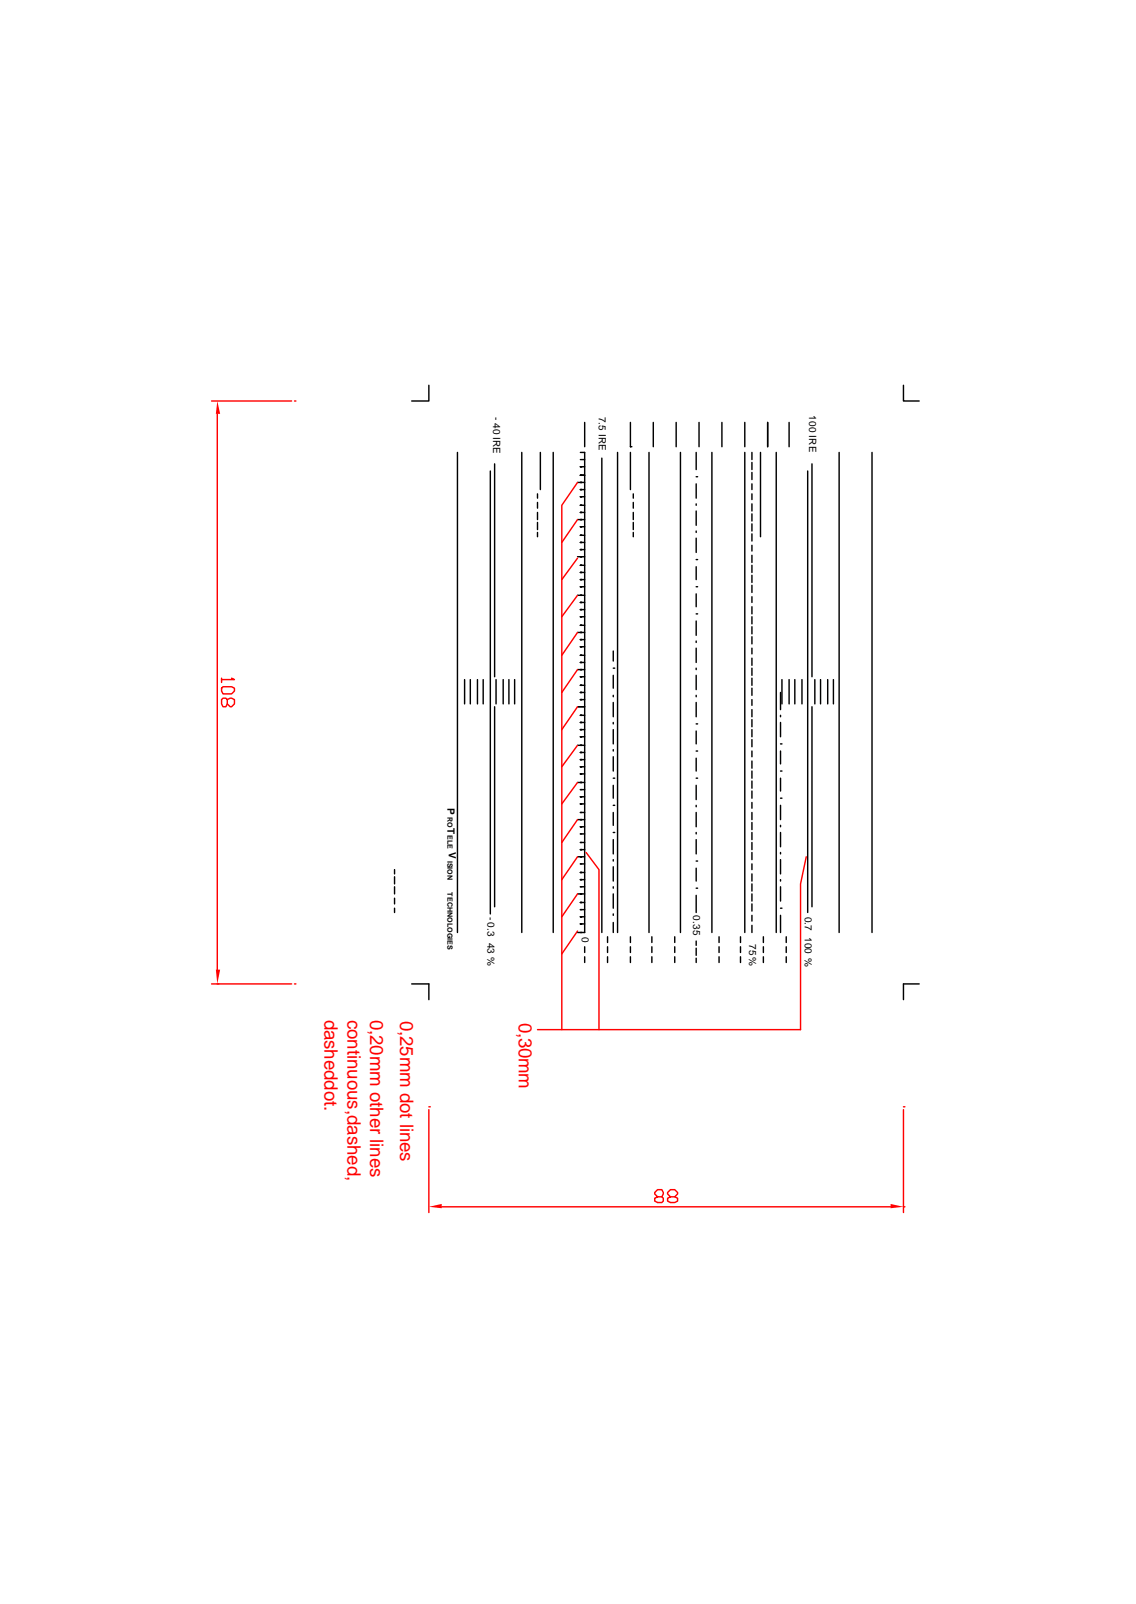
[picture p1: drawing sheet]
<svg xmlns="http://www.w3.org/2000/svg" width="210mm" height="297mm" viewBox="0 0 210 297" stroke-linecap="round" stroke-linejoin="round" font-family="sans-serif">
<g fill="none" stroke="#000" stroke-width=".26">
<path d="M79.4 71.3v3h-3.2M108.2 78.2v4.5M116.7 78.2v4.5h.2M120.9 78.2v4.5M125.1 78.2v4.5M129.4 78.2v4.5M133.6 78.2v4.5M137.8 78.2v4.5M142.1 78.2v4.5M146 78.2v4.5M167.2 71.3v3h2.9M84.7 83.8v88.9"/>
<path d="M90.8 87.2v82M91.5 85.9v39.4M96.6 83.8v88.9M99.5 91.5v.8M99.5 93v1.1M99.5 94.9v1.3M99.5 96.7v1.4M99.5 98.6v.8M100 83.8v6.9M102.4 83.8v88.9M106.9 89.3h1.3M106.9 96.2h1.3"/>
<path d="M107.4 88h.8h-.8M107.4 83.8h.8v88.9h-1.3M107.4 85.1h.8M107.4 86.4h.8M107.4 88h.3M107.4 92h.8M107.4 90.7h.8M107.4 94.9h.8M107.4 93.6h.8M107.4 99.1h.8M107.4 97.5h.8M111.4 84.8v87.9"/>
<path d="M114.3 83.8v88.9M116.7 83.8v6.9M117.2 91.5v.8M117.2 93v1.1M117.2 94.9v1.3M117.2 96.7v1.4M117.2 98.6v.8M120.1 83.8v88.9M125.9 83.8v88.9M128.9 83.8v3.2M128.9 89.6v2.7M128.9 93.3v.3"/>
<path d="M128.9 94.6v2.7M128.9 98.3v.3M128.9 99.7v2.6M128.9 88.3h.2M131.8 83.8v88.9M137.8 83.8v88.9M139.2 83.8v1.3M139.2 85.6v1.4M139.2 87.5v1.3M139.2 89.6v1.1M139.2 91.5v1M139.2 93.3v1.3"/>
<path d="M139.2 95.2v1.3M139.2 97v1.3M139.2 98.9v1.3M140.8 83.8v15.6M143.7 83.8v88.9M149.5 87.2v81.8M150.3 85.9v39.4M155.3 83.8v88.9M161.4 83.8v88.9M106.9 103.1h1.3M106.9 110.2h1.3M106.9 117.1h1.3"/>
<path d="M107.4 108.7h.8M107.4 100.5h.8M107.4 104.7h.8M107.4 101.8h.8M107.4 107.3h.8M107.4 106h.8M107.4 112.9h.8M107.4 111.6h.8M107.4 115.8h.8M107.4 114.2h.8M107.4 119.8h.8M107.4 118.4h.8"/>
<path d="M128.9 105v2.3M128.9 110v2.4M128.9 115v2.7M128.9 118.7v.3M128.9 103.6h.2M128.9 108.7h.2M128.9 113.7h.2M139.2 101v1M139.2 102.8v1.4M139.2 104.7v1.3M139.2 106.5v1.4M139.2 108.4v1.3"/>
<path d="M139.2 110.5v1.1M139.2 112.4v1.3M139.2 114.2v1.3M139.2 116.1v1.3M139.2 117.9v1.3M86 125.9v4.5M87 125.9v4.5M88.4 125.9v4.5M89.4 125.9v4.5M91.5 130.9v37M91.8 125.9v4.5M93.1 125.9v4.5"/>
<path d="M94.2 125.9v4.5M95.2 125.9v4.5M106.9 124h1.3M106.9 130.9h1.3M106.9 138h1.3M107.4 121.4h.8M107.4 125.3h.8M107.4 122.7h.8M107.4 129.6h.8M107.4 128.2h.8M107.4 126.9h.8M107.4 132.5h.8"/>
<path d="M107.4 133.8h.8M107.4 135.1h.8M107.4 136.4h.8M107.4 139.3h.8M113.5 120.6v1.8M113.5 125.1v2.3M113.5 128.8v.2M113.5 130.1v2.6M113.5 133.8v.3M113.5 135.1v2.7M113.5 138.8v.3M113.5 123.7h.3"/>
<path d="M128.9 120v2.7M128.9 123.7v.3M128.9 125.1v2.6M128.9 128.8v.2M128.9 130.1v2.6M128.9 135.4v2.4M128.9 134.1h.2M128.9 139.1h.2M139.2 120v1.1M139.2 121.9v1.3M139.2 123.7v1.4M139.2 125.6v1.3"/>
<path d="M139.2 127.4v1.4M139.2 129.6v1M139.2 131.4v1.3M139.2 133.3v1.3M139.2 135.1v1.3M139.2 137v1.3M139.2 139.1v1M144.5 128.2v3.2M144.5 132.5v.2M144.5 133.8v2.6M144.5 139.1v2.4M144.5 137.8h.2"/>
<path d="M144.7 125.9v4.5M146 125.9v4.5M147.1 125.9v4.5M148.4 125.9v4.5M150.3 130.9v37M150.8 125.9v4.5M151.9 125.9v4.5M153.2 125.9v4.5M154.3 125.9v4.5M106.9 144.9h1.3M106.9 151.8h1.3M106.9 158.7h1.3"/>
<path d="M107.4 140.7h.8M107.4 142h.8M107.4 143.3h.8M107.4 146.2h.8M107.4 147.5h.8M107.4 148.9h.8M107.4 150.5h.8M107.4 153.1h.8M107.4 154.4h.8M107.4 156h.8M107.4 157.3h.8M107.4 160h.8"/>
<path d="M113.5 140.1v2.7M113.5 145.4v2.4M113.5 150.5v2.3M113.5 155.5v2.6M113.5 159.2v.3M113.5 144.1h.3M113.5 149.1h.3M113.5 154.2h.3M128.9 144.1h.2M128.9 140.4v2.4M128.9 145.4v2.7M128.9 149.1v.3"/>
<path d="M128.9 150.5v2.6M128.9 154.2v.2M128.9 155.5v2.6M128.9 159.5h.2M139.2 140.9v1.4M139.2 142.8v1.3M139.2 144.6v1.4M139.2 146.5v1.3M139.2 148.6v1.1M139.2 150.5v1.3M139.2 152.3v1.3M139.2 154.2v1.3"/>
<path d="M139.2 156v1.3M139.2 157.9v1.3M139.2 160v1M144.5 144.1v2.4M144.5 149.1v2.7M144.5 152.8v.3M144.5 154.2v2.6M144.5 157.9v.2M144.5 159.2v2.6M144.5 142.8h.2M144.5 147.8h.2M106.9 165.5h1.3"/>
<path d="M107.4 161.6h.8M107.4 162.9h.8M107.4 164.2h.8M107.4 167.1h.8M107.4 168.5h.8M107.4 169.8h.8M107.4 171.1h.8M108.2 175.3v1.1M108.2 177.2v1M112.4 173.5v1M112.4 175.3v1.1M112.4 177.2v1"/>
<path d="M113.5 160.5v2.7M113.5 164.2v.3M113.5 165.5v2.7M113.5 169.2v.3M113.5 170.8v1.9M116.7 173.5v1M116.7 175.3v1.1M116.7 177.2v1M120.6 173.5v1M120.6 175.3v1.1M120.6 177.2v1M124.9 173.5v1"/>
<path d="M124.9 175.3v1.1M124.9 177.2v1M128.9 160.8v2.4M128.9 165.8v3.2M128.9 174.3v.8M128.9 175.6v1.3M128.9 177.4v.8M128.9 164.5h.2M133.1 173.5v1M133.1 175.3v1.1M133.1 177.2v1M137.1 173.5v1"/>
<path d="M137.1 175.3v1.1M137.1 177.2v1M139.2 161.8v1.4M139.2 163.7v1.3M139.2 165.5v1.4M139.2 167.4v1.3M139.2 169.5v1.1M139.2 171.4v1.3M141.3 173.5v1M141.3 175.3v1.1M141.3 177.2v1M144.5 162.9v.3"/>
<path d="M144.5 164.2v2.7M144.5 169.5v3.2M144.5 168.2h.2M145.5 173.5v1M145.5 175.3v1.1M145.5 177.2v1M76.2 182.2h3.2v2.9M170.1 182.2h-2.9v2.9"/>
</g>
<path d="M39.2 74.3h14.8M40.2 76.6v103M39.2 182.2h14.8" fill="none" stroke="#f00" stroke-width=".26"/>
<g fill="#f00">
<path d="M40.2 74.3l.5 2.3h-.7z"/>
<path d="M40 179.6h.7l-.5 2.6z"/>
</g>
<path d="M54.5 74.3h.3M41 127.4l.3-.2h1.6l.5 .2v.6l-.5 .5h-1.6l-.3-.5zM41 125.6v.8M42.1 129.6l.5-.3 .8 .3v.8l-.5 .5h-.3l-.5-.5v-.8l-.3-.3h-.5l-.3 .3v.8l.3 .5h.5l.3-.5M42.9 125.6l.5 .3h-2.4M40.2 182.2h.3M54.5 182.2h.3M79.4 205.5v19M167.2 205.5v19M81.8 223.5h83" fill="none" stroke="#f00" stroke-width=".26"/>
<g fill="#f00">
<path d="M79.4 223.5l2.4-.5v.7z"/>
<path d="M164.8 223l2.4 .5-2.4 .2z"/>
</g>
<g fill="none" stroke="#f00" stroke-width=".26">
<path d="M106.9 89.3l-2.9 4.3v97.1M106.9 96.2l-2.9 4.3M106.9 103.4l-2.9 3.9M106.9 110.2l-2.9 4M106.9 117.1l-2.9 4.3M106.9 124l-2.9 4.2M106.9 130.9l-2.9 4.2M106.9 138l-2.9 4M106.9 144.9l-2.9 4M106.9 151.8l-2.9 4.2M106.9 158.7l-2.9 4.2M108.5 157.9l2.4 3.1v29.7"/>
<path d="M149.2 158.7l-1 5v27h-48.7M106.9 165.5l-2.9 4.3M106.9 172.4l-2.9 4.3M79.4 205h.2M167.2 205h.3M121.7 221.6l-.5-.5v-.3l.5-.5h.8l.3 .8-.3 .5h-.8l-.5 .3v.5l.5 .3h.8l.3-.3v-.5l-.3-.3M124.1 221.6l-.5-.5v-.3l.5-.5h.8l.5 .5v.3l-.5 .5h-.8l-.5 .3v.5l.5 .3h.8l.5-.3v-.5l-.5-.3M167.2 223.5h.3"/>
</g>
<path d="M73 161v.8M73 162.4v1.3M73 164.2v1.3M73 166.3v1.1M73 168.2v.8" fill="none" stroke="#000" stroke-width=".26"/>
<g font-size="3.4" fill="#f00">
<text x="60.1" y="188.8" transform="rotate(90 60.1 188.8)">dasheddot.</text>
<text x="64.3" y="188.8" transform="rotate(90 64.3 188.8)">continuous,dashed,</text>
<text x="68.5" y="188.8" transform="rotate(90 68.5 188.8)">0,20mm other lines</text>
<text x="74.1" y="189.1" transform="rotate(90 74.1 189.1)">0,25mm dot lines</text>
<text x="96" y="189.4" transform="rotate(90 96 189.4)">0,30mm</text>
</g>
<g font-size="1.9">
<text x="91.3" y="77.2" transform="rotate(90 91.3 77.2)">- 40 IRE</text>
<text x="110.9" y="77.2" transform="rotate(90 110.9 77.2)">7.5 IRE</text>
<text x="149.8" y="76.9" transform="rotate(90 149.8 76.9)">100 IRE</text>
<text x="82.8" y="149.7" transform="rotate(90 82.8 149.7)">P</text>
<text x="82.8" y="153.4" transform="rotate(90 82.8 153.4)">T</text>
<text x="83.1" y="157.9" transform="rotate(90 83.1 157.9)">V</text>
<text x="90.2" y="169.8" transform="rotate(90 90.2 169.8)">- 0.3 43 %</text>
<text x="107.7" y="173.5" transform="rotate(90 107.7 173.5)">0</text>
<text x="128.3" y="169.5" transform="rotate(90 128.3 169.5)">0.35</text>
<text x="149" y="169.8" transform="rotate(90 149 169.8)">0.7 100 %</text>
<text x="138.6" y="174.8" transform="rotate(90 138.6 174.8)">75%</text>
</g>
<g font-size="1.3">
<text x="82.8" y="151.3" transform="rotate(90 82.8 151.3)">RO</text>
<text x="82.8" y="154.7" transform="rotate(90 82.8 154.7)">ELE</text>
<text x="82.8" y="159.5" transform="rotate(90 82.8 159.5)">ISION</text>
<text x="82.8" y="165.3" transform="rotate(90 82.8 165.3)">TECHNOLOGIES</text>
</g>
</svg>
